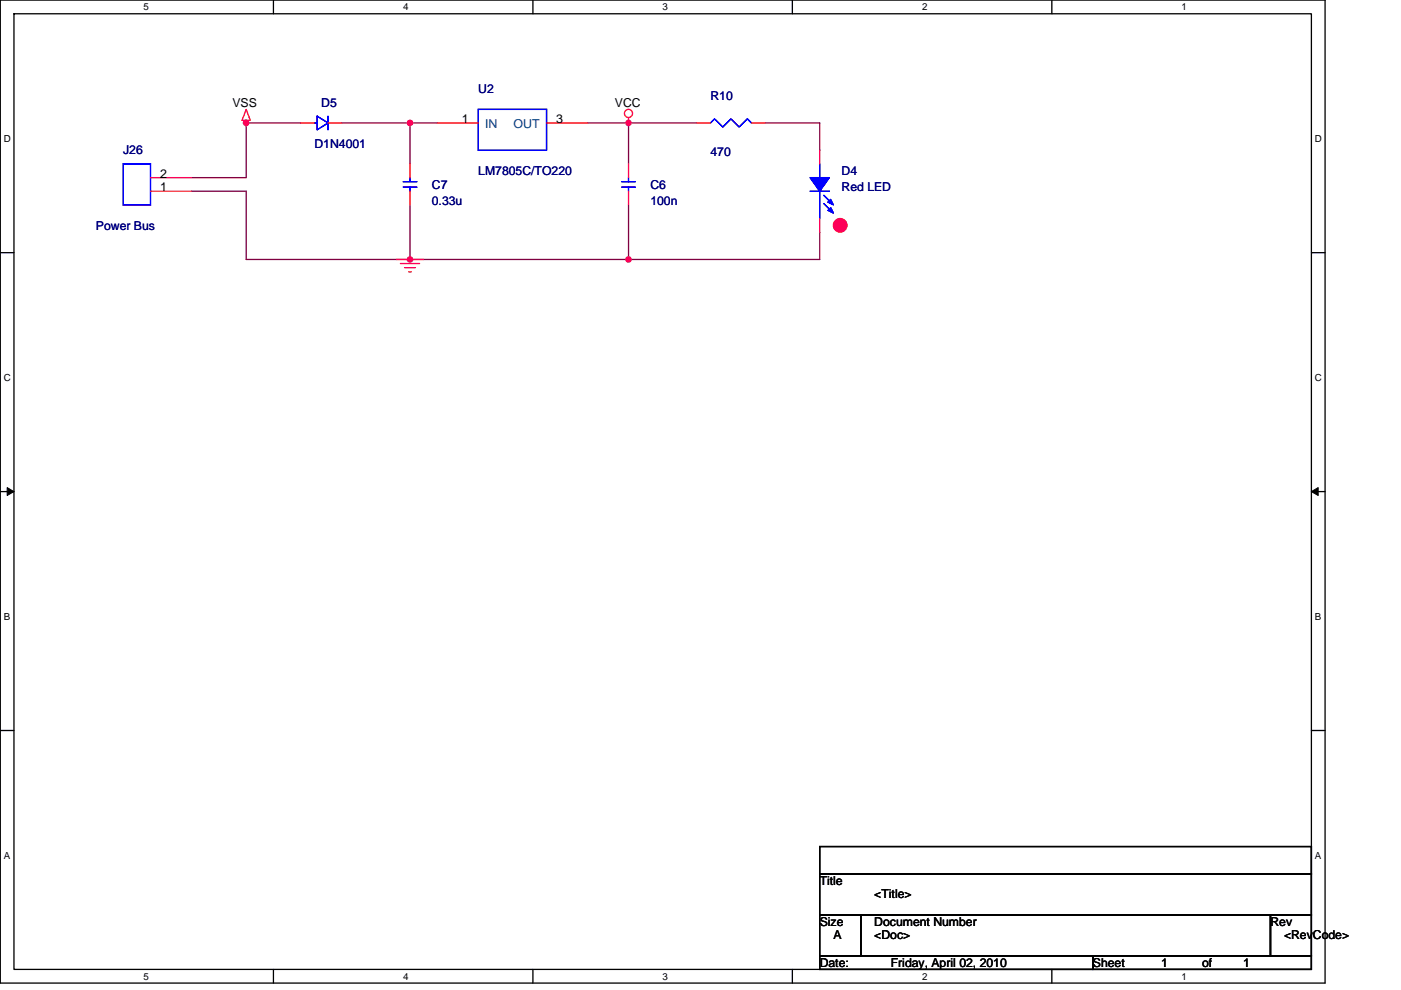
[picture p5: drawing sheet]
<svg xmlns="http://www.w3.org/2000/svg" width="297mm" height="210mm" viewBox="0 0 297 210" stroke-linecap="round" stroke-linejoin="round" font-family="sans-serif">
<path d="M.1 0h280.8v208.5h-280.8zM3 2.9h275v202.7h-275z" fill="none" stroke="#000" stroke-width=".28"/>
<g fill="#fff">
<path d="M30.5 .3h1.1v2.3h-1.1z"/>
<path d="M30.5 205.9h1.1v2.3h-1.1z"/>
</g>
<path d="M58 0v2.9M58 205.6v2.9" fill="none" stroke="#000" stroke-width=".28"/>
<g fill="#fff">
<path d="M85.5 .3h1.1v2.3h-1.1z"/>
<path d="M85.5 205.9h1.1v2.3h-1.1z"/>
</g>
<path d="M113 0v2.9M113 205.6v2.9" fill="none" stroke="#000" stroke-width=".28"/>
<g fill="#fff">
<path d="M140.5 .3h1.1v2.3h-1.1z"/>
<path d="M140.5 205.9h1.1v2.3h-1.1z"/>
</g>
<path d="M168 0v2.9M168 205.6v2.9" fill="none" stroke="#000" stroke-width=".28"/>
<g fill="#fff">
<path d="M195.5 .3h1.2v2.3h-1.2z"/>
<path d="M195.5 205.9h1.2v2.3h-1.2z"/>
</g>
<path d="M223 0v2.9M223 205.6v2.9" fill="none" stroke="#000" stroke-width=".28"/>
<g fill="#fff">
<path d="M250.5 .3h1.2v2.3h-1.2z"/>
<path d="M250.5 205.9h1.2v2.3h-1.2z"/>
<path d="M.8 28.3h1.5v2.3h-1.5z"/>
<path d="M278.8 28.3h1.5v2.3h-1.5z"/>
<path d="M.8 78.9h1.5v2.3h-1.5z"/>
<path d="M278.8 78.9h1.5v2.3h-1.5z"/>
</g>
<path d="M.1 53.6h2.9M278 53.6h2.9" fill="none" stroke="#000" stroke-width=".28"/>
<g fill="#fff">
<path d="M.8 129.6h1.4v2.3h-1.4z"/>
<path d="M278.8 129.6h1.4v2.3h-1.4z"/>
</g>
<path d="M.1 104.3h2.9M278 104.3h2.9" fill="none" stroke="#000" stroke-width=".28"/>
<path d="M1.5 103.4l1.5 .9-1.5 .8zM278 104.3l1.5-.9v1.7z" fill="#000" stroke="#000" stroke-width=".21"/>
<g fill="#fff">
<path d="M.8 180.3h1.4v2.3h-1.4z"/>
<path d="M278.8 180.3h1.4v2.3h-1.4z"/>
</g>
<path d="M.1 154.9h2.9M278 154.9h2.9M173.8 179.6h104.2v5.7h-104.2zM173.8 194h8.7v8.7h-8.7zM173.8 185.3h104.2v8.7h-104.2zM182.5 194h86.9v8.7h-86.9zM269.4 194h8.6v8.7h-8.6zM173.8 202.7h57.9v2.9h-57.9zM231.7 202.7h46.3v2.9h-46.3z" fill="none" stroke="#000" stroke-width=".28"/>
<g fill="none" stroke="#800040" stroke-width=".28">
<path d="M63.8 26.1h-11.6v11.6h-11.6M72.5 26.1h14.4M86.9 26.1v8.7M86.9 26.1h5.8M124.6 26.1h8.7M133.3 26.1v8.7M133.3 26.1h14.4M162.2 26.1h11.6v5.8M40.6 40.6h11.6v14.4h34.7M86.9 43.5v11.5M86.9 55h46.4M133.3 43.5v11.5"/>
<path d="M173.8 49.3v5.7h-40.5"/>
</g>
<g fill="#f0f" stroke="#f0f" stroke-width=".28">
<circle cx="86.9" cy="26.1" r=".57"/>
<circle cx="133.2" cy="55" r=".57"/>
<circle cx="86.9" cy="55" r=".57"/>
<circle cx="133.2" cy="26.1" r=".57"/>
<circle cx="52.2" cy="26.1" r=".57"/>
</g>
<g fill="none" stroke="#f00" stroke-width=".28">
<path d="M31.9 37.7h8.7M52.2 23.2l.9 2.3h-1.8zM52.2 25.5v.6M63.8 26.1h2.9M69.6 26.1h2.9M86.9 34.8v2.9M92.7 26.1h8.7M115.9 26.1h8.7M133.3 24.9v1.2M133.3 34.8v2.9M147.7 26.1h2.9M159.3 26.1h2.9"/>
<path d="M173.8 31.9v2.9M31.9 40.6h8.7M84 55h5.8M84.9 55.9h4.1M85.8 56.8h2.3M86.7 57.7h.5M86.9 40.6v2.9M133.3 40.6v2.9M173.8 46.4v2.9"/>
<circle cx="133.3" cy="24.1" r=".86"/>
</g>
<circle cx="178.1" cy="47.8" r="1.44" fill="#f00" stroke="#f00" stroke-width=".28"/>
<g fill="none" stroke="#00f" stroke-width=".28">
<path d="M26.1 34.8h5.8v8.7h-5.8zM66.7 26.1h.5M67.2 24.6l2.4 1.5-2.4 1.4zM69.6 24.6v2.9M85.5 39.7h2.9M85.5 38.5h2.9M86.9 37.7v.8M86.9 39.7v.9M101.4 23.2h14.5v8.7h-14.5zM131.8 39.7h2.9M131.8 38.5h2.9M133.3 37.7v.8"/>
<path d="M133.3 39.7v.9M150.6 26.1l.9-.9 1.7 1.7 1.8-1.7 1.7 1.7 1.8-1.7 .8 .9M173.8 34.8v2.9M171.8 40.6h4M173.8 40.6v5.8M174.7 41.4l1.7 1.8M174.7 43.2l1.7 1.7"/>
</g>
<g fill="#00f" stroke="#00f" stroke-width=".28">
<path d="M171.8 37.7h4l-2 2.9z" fill-rule="evenodd"/>
<path d="M175.5 44.6l.6-.6 .6 1.2z" fill-rule="evenodd"/>
<path d="M176.1 42.3l.6 1.2-1.2-.6z" fill-rule="evenodd"/>
<path d="M171.8 37.7h4l-2 2.9z" fill-rule="evenodd"/>
<path d="M175.5 44.6l.6-.6 .6 1.2z" fill-rule="evenodd"/>
<path d="M176.1 42.3l.6 1.2-1.2-.6z" fill-rule="evenodd"/>
</g>
<g font-size="2.6">
<text x="49.3" y="22.6">VSS</text>
<text x="130.4" y="22.6">VCC</text>
<text x="97.9" y="26.1">1</text>
<text x="117.9" y="26.1">3</text>
<text x="33.9" y="40.5">1</text>
<text x="33.9" y="37.7">2</text>
<text x="173.8" y="187.7">Title</text>
<text x="185.4" y="190.6">&lt;Title&gt;</text>
<text x="173.8" y="196.4">Size</text>
<text x="185.4" y="196.4">Document Number</text>
<text x="269.4" y="196.4">Rev</text>
<text x="176.7" y="199.3">A</text>
<text x="185.4" y="199.3">&lt;Doc&gt;</text>
<text x="272.2" y="199.3">&lt;RevCode&gt;</text>
<text x="173.8" y="205">Date:</text>
<text x="188.9" y="205">Friday, April 02, 2010</text>
<text x="231.7" y="205">Sheet</text>
<text x="246.2" y="205">1</text>
<text x="254.9" y="205">of</text>
<text x="263.6" y="205">1</text>
</g>
<g font-size="2.6" fill="#000080">
<text x="68.1" y="22.6">D5</text>
<text x="101.4" y="19.7">U2</text>
<text x="150.6" y="21.2">R10</text>
<text x="26.1" y="32.8">J26</text>
<text x="66.7" y="31.3">D1N4001</text>
<text x="150.6" y="33">470</text>
<text x="91.6" y="40">C7</text>
<text x="101.4" y="37.1">LM7805C/TO220</text>
<text x="137.9" y="40">C6</text>
<text x="178.4" y="37.1">D4</text>
<text x="178.4" y="40.6">Red LED</text>
<text x="91.6" y="43.5">0.33u</text>
<text x="137.9" y="43.5">100n</text>
<text x="20.3" y="48.7">Power Bus</text>
</g>
<g font-size="2.6" fill="#004080">
<text x="102.8" y="27.2">IN</text>
<text x="108.9" y="27.2">OUT</text>
</g>
<g font-size="2.1">
<text x="30.5" y="2.2">5</text>
<text x="85.5" y="2.2">4</text>
<text x="140.5" y="2.2">3</text>
<text x="195.5" y="2.2">2</text>
<text x="250.5" y="2.2">1</text>
<text x=".8" y="30.1">D</text>
<text x="278.8" y="30.1">D</text>
<text x=".8" y="80.8">C</text>
<text x="278.8" y="80.8">C</text>
<text x=".8" y="131.4">B</text>
<text x="278.8" y="131.4">B</text>
<text x=".8" y="182.1">A</text>
<text x="278.8" y="182.1">A</text>
<text x="30.5" y="207.8">5</text>
<text x="85.5" y="207.8">4</text>
<text x="140.5" y="207.8">3</text>
<text x="195.5" y="207.8">2</text>
<text x="250.5" y="207.8">1</text>
</g>
</svg>
